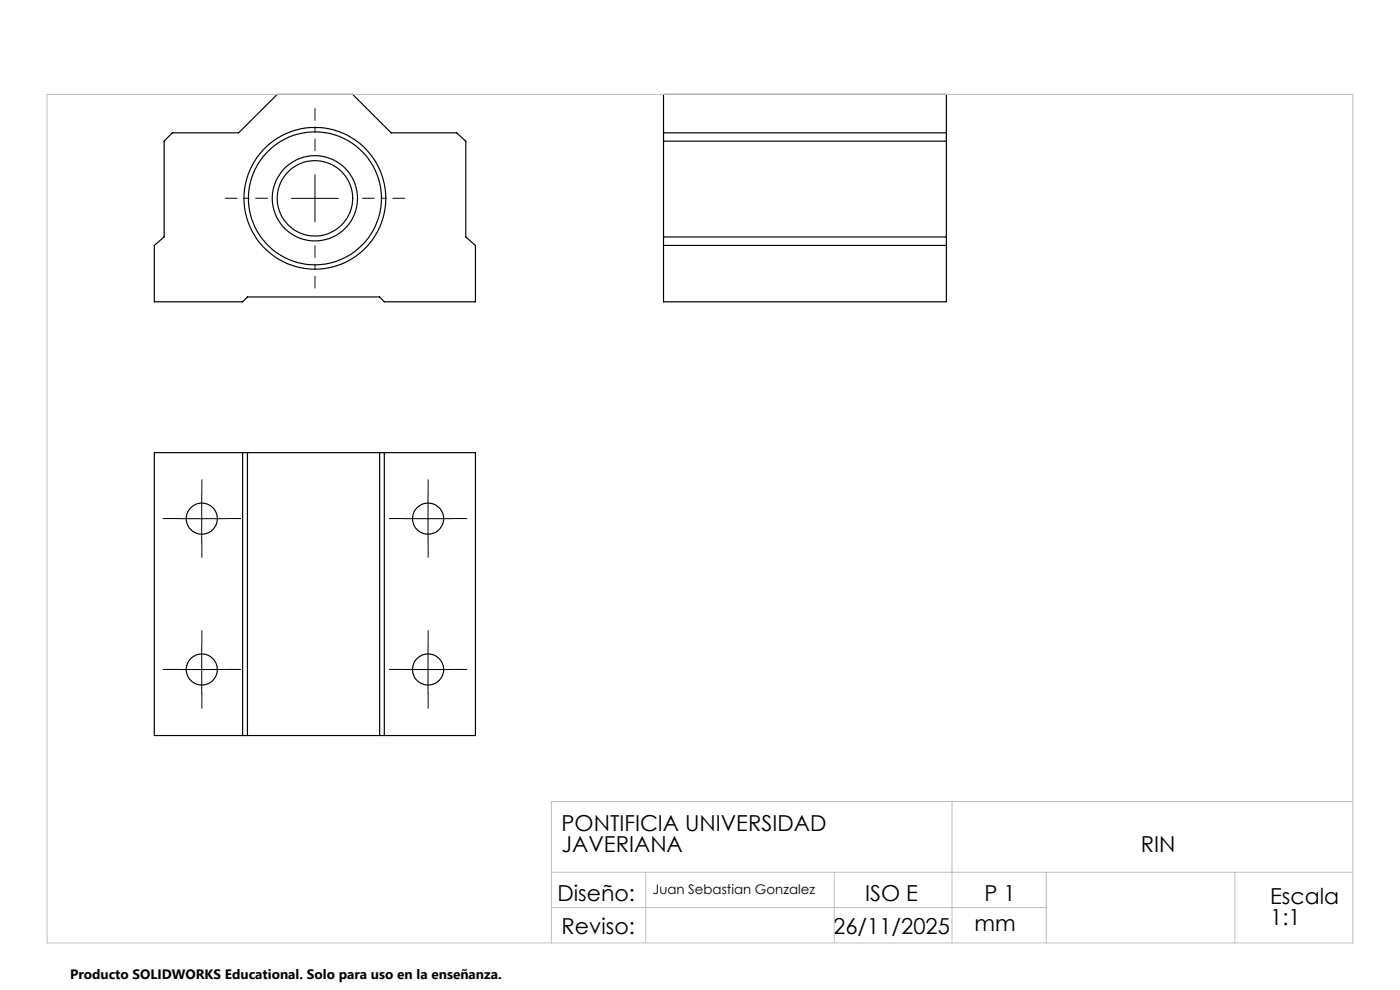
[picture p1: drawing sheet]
<svg xmlns="http://www.w3.org/2000/svg" width="297mm" height="210mm" viewBox="0 0 297 210" stroke-linecap="round" stroke-linejoin="round" font-family="sans-serif">
<g fill="none" stroke="#000" stroke-width=".25">
<path d="M36.5 28.2h14.1l8.2-8.2h16l8.2 8.2h13.9l1.9 1.7v20.4l2.1 1.8v11.9h-19.4l-1-1h-28l-1 1h-18.8v-11.9l2.1-1.8v-20.4zM140.8 20h60v44h-60zM140.8 28.2h60M140.8 29.9h60M140.8 50.3h60M140.8 52.1h60M32.7 96h68.2v60h-68.2zM51.5 96v60M52.5 96v60M80.5 96v60M81.5 96v60"/>
<circle cx="66.8" cy="42.1" r="15"/>
<circle cx="66.8" cy="42.1" r="9"/>
<circle cx="66.8" cy="42.1" r="8"/>
<circle cx="66.8" cy="42.1" r="14.1"/>
<circle cx="42.8" cy="110" r="3.3"/>
<circle cx="90.8" cy="110" r="3.3"/>
<circle cx="42.8" cy="142" r="3.3"/>
<circle cx="90.8" cy="142" r="3.3"/>
</g>
<path d="M66.8 32.1v-9.2M56.8 42.1h-9.1M66.8 52.1v9.1M76.8 42.1h9.1" fill="none" stroke="#000" stroke-width=".21" stroke-dasharray="15.2 1.3 1.3 1.3" stroke-dashoffset="12.6" stroke-linecap="butt"/>
<g fill="none" stroke="#000" stroke-width=".21" stroke-dasharray="15.2 1.3 1.3 1.3" stroke-linecap="butt">
<path d="M37.8 110h-3.3M42.8 105v-3.3M42.8 115v3.3M47.8 110h3.3M85.8 110h-3.3M90.8 105v-3.3M90.8 115v3.3M95.8 110h3.3M42.8 137v-3.3M90.8 137v-3.3M37.8 142h-3.3M42.8 147v3.3"/>
<path d="M47.8 142h3.3M85.8 142h-3.3M90.8 147v3.3M95.8 142h3.3"/>
</g>
<path d="M66.8 37.1v10M61.8 42.1h10M37.8 110h10M42.8 105v10M85.8 110h10M90.8 105v10M42.8 137v10M90.8 137v10M37.8 142h10M85.8 142h10" fill="none" stroke="#000" stroke-width=".21"/>
<path d="M10 20h277v180h-277zM202 170v30M287 170h-170v30M117 185h170M117 192.5h105M137 185v15M177 185v15M222 185v15M262 185v15" fill="none" stroke="#c0c0c0" stroke-width=".21"/>
<g font-size="4.7">
<text x="119.1" y="176.3">PONTIFICIA UNIVERSIDAD</text>
<text x="119.1" y="180.8">JAVERIANA</text>
<text x="242" y="180.8">RIN</text>
<text x="118.3" y="191.1">Diseño:</text>
<text x="183.5" y="191.1">ISO E</text>
<text x="208.9" y="191.1">P 1</text>
<text x="269.5" y="191.8">Escala</text>
<text x="206.8" y="197.4">mm</text>
<text x="269.5" y="196.3">1:1</text>
<text x="119.1" y="198.2">Reviso:</text>
<text x="176.8" y="198.2">26/11/2025</text>
</g>
<text font-size="2.9" x="14.9" y="207.6">Producto SOLIDWORKS Educational. Solo para uso en la enseñanza.</text>
<text font-size="2.8" x="138.5" y="189.7">Juan Sebastian Gonzalez</text>
</svg>
